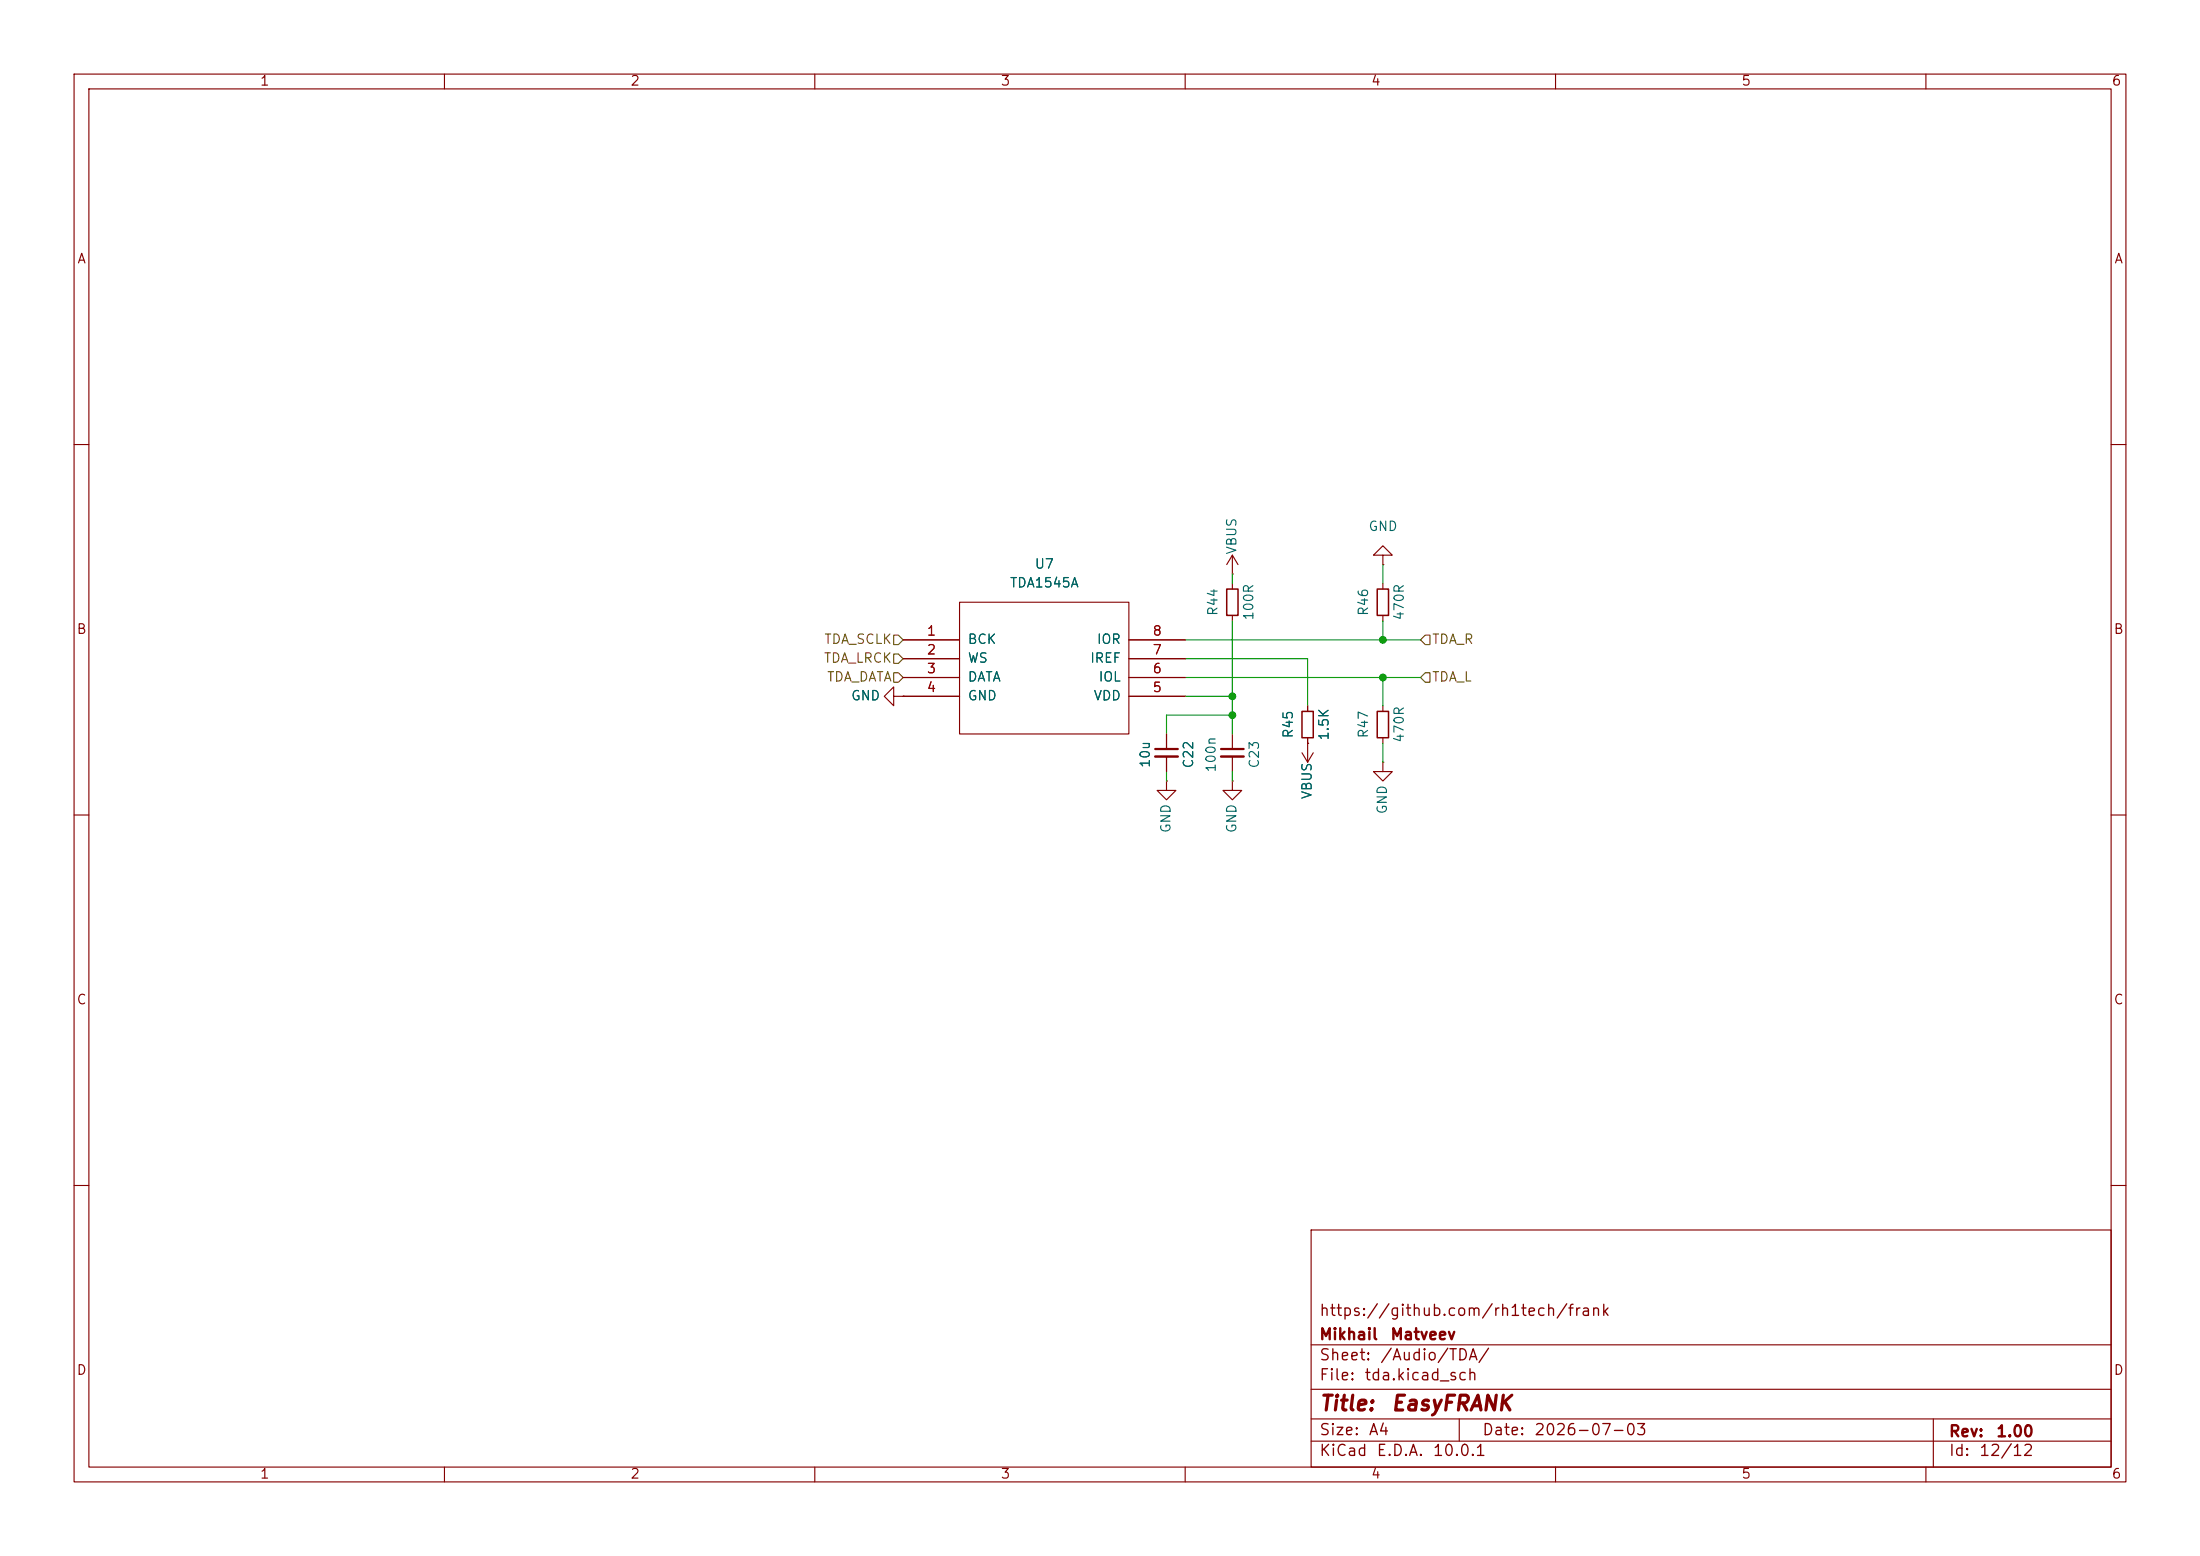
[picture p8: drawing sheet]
<svg xmlns="http://www.w3.org/2000/svg" width="297mm" height="210mm" viewBox="0 0 297 210" stroke-linecap="round" stroke-linejoin="round" font-family="sans-serif">
<g fill="none" stroke="#840000" stroke-width=".15">
<path d="M10 10h277v190h-277zM12 12h273v186h-273zM60 10v2M110 10v2M160 10v2M210 10v2M260 10v2M10 60h2M166.4 77.5h.1M166.4 74.9l-.8 1.3M166.4 74.9l.7 1.3M166.4 74.9v2.6"/>
<path d="M166.4 78.7v.8M186.7 74.9h1.3l-1.3-1.2-1.3 1.2h1.3v1.3M186.7 76.2h.1M186.7 78.7v.8M285 60h2M120.6 94v-1.3l-1.2 1.3 1.2 1.3v-1.3h1.3M121.9 94h.1M121.9 86.4h7.6M121.9 88.9h7.6M121.9 91.4h7.6M121.9 94h7.6M129.5 81.3h22.9v17.8h-22.9z"/>
<path d="M152.4 86.4h7.6M152.4 88.9h7.6M152.4 91.4h7.6M152.4 94h7.6M157.5 99.1v2M166.4 83.1v.7M166.4 99.1v2M176.5 95.3v.7M176.5 99.6v3.3M186.7 83.1v.7M186.7 95.3v.7M186.7 99.6v.7"/>
<path d="M10 110h2M157.5 105.4v1.3h1.2l-1.2 1.3-1.3-1.3h1.3M157.5 105.4h.1M157.5 102.1v2M166.4 105.4v1.3h1.2l-1.2 1.3-1.3-1.3h1.3M166.4 105.4h.1M166.4 102.1v2M175.8 101.6l.7 1.3M176.5 100.3h.1M177.3 101.6l-.8 1.3M186.7 102.9v1.2h1.3l-1.3 1.3-1.3-1.3h1.3M186.7 102.9h.1"/>
<path d="M285 110h2M10 160h2M177 166h108v32h-108zM285 160h2M60 198v2M110 198v2M160 198v2M177 194.5h108M177 191.5h108M177 187.5h108M177 181.5h108M197 191.5v3"/>
<path d="M210 198v2M260 198v2M261 191.5v6.5"/>
</g>
<path d="M165.6 79.5h1.5v3.6h-1.5zM185.9 79.5h1.6v3.6h-1.6zM175.8 96h1.5v3.6h-1.5zM185.9 96h1.6v3.6h-1.6z" fill="none" stroke="#840000" stroke-width=".2"/>
<path d="M156 101.1h3M164.8 101.1h3.1" fill="none" stroke="#840000" stroke-width=".3"/>
<path d="M156 102.1h3M164.8 102.1h3.1" fill="none" stroke="#840000" stroke-width=".33"/>
<path d="M120.6 88.3h.7l.6 .6-.6 .6h-.7zM120.6 90.8h.7l.6 .6-.6 .7h-.7zM120.6 85.7h.7l.6 .7-.6 .6h-.7zM192.4 85.7h.6v1.3h-.6l-.6-.6zM192.4 90.8h.6v1.3h-.6l-.6-.7z" fill="none" stroke="#725600" stroke-width=".15"/>
<g fill="none" stroke="#009600" stroke-width=".15">
<path d="M166.4 77.5v1.2M186.7 76.2v2.5M160 88.9h16.5v6.4M160 91.4h31.8M160 86.4h31.8M160 94h6.4M166.4 96.5h-8.9v2.6M166.4 83.8v15.3M186.7 83.8v2.6M186.7 91.4v3.9M157.5 104.1v1.3M166.4 104.1v1.3"/>
<path d="M186.7 100.3v2.6"/>
</g>
<g fill="#009600" stroke="#009600" stroke-width=".14">
<circle cx="186.7" cy="86.4" r=".46"/>
<circle cx="166.4" cy="94" r=".46"/>
<circle cx="186.7" cy="91.4" r=".46"/>
<circle cx="166.4" cy="96.5" r=".46"/>
</g>
<g font-size="2" fill="#840000">
<text x="178" y="190.9">Title:</text>
<text x="187.7" y="190.9">EasyFRANK</text>
</g>
<g font-size="1.5" fill="#840000">
<text x="178" y="178">https://github.com/rh1tech/frank</text>
<text x="178" y="184">Sheet:</text>
<text x="178" y="181.2">Mikhail</text>
<text x="186.2" y="184">/Audio/TDA/</text>
<text x="187.6" y="181.2">Matveev</text>
<text x="178" y="186.7">File:</text>
<text x="184.1" y="186.7">tda.kicad_sch</text>
<text x="178" y="196.9">KiCad</text>
<text x="178" y="194.1">Size:</text>
<text x="184.7" y="194.1">A4</text>
<text x="185.7" y="196.9">E.D.A.</text>
<text x="193.3" y="196.9">10.0.1</text>
<text x="200" y="194.1">Date:</text>
<text x="207" y="194.1">2026-07-03</text>
<text x="263" y="194.3">Rev:</text>
<text x="263" y="196.9">Id:</text>
<text x="267.1" y="196.9">12/12</text>
<text x="269.4" y="194.3">1.00</text>
</g>
<g font-size="1.3" fill="#840000">
<text x="35" y="11.9">1</text>
<text x="85" y="11.9">2</text>
<text x="135" y="11.9">3</text>
<text x="185" y="11.9">4</text>
<text x="235" y="11.9">5</text>
<text x="285" y="11.9">6</text>
<text x="10.3" y="35.9">A</text>
<text x="285.3" y="35.9">A</text>
<text x="10.3" y="85.9">B</text>
<text x="285.3" y="85.9">B</text>
<text x="10.3" y="135.9">C</text>
<text x="285.3" y="135.9">C</text>
<text x="10.3" y="185.9">D</text>
<text x="285.3" y="185.9">D</text>
<text x="35" y="199.9">1</text>
<text x="85" y="199.9">2</text>
<text x="135" y="199.9">3</text>
<text x="185" y="199.9">4</text>
<text x="235" y="199.9">5</text>
<text x="285" y="199.9">6</text>
</g>
<g font-size="1.3" fill="#006464">
<text x="184.7" y="72">GND</text>
<text x="139.6" y="77.1">U7</text>
<text x="167.2" y="74.9" transform="rotate(-90 167.2 74.9)">VBUS</text>
<text x="136.2" y="79.6">TDA1545A</text>
<text x="164.7" y="83.2" transform="rotate(-90 164.7 83.2)">R44</text>
<text x="169.5" y="83.8" transform="rotate(-90 169.5 83.8)">100R</text>
<text x="185" y="83.2" transform="rotate(-90 185 83.2)">R46</text>
<text x="189.8" y="83.8" transform="rotate(-90 189.8 83.8)">470R</text>
<text x="130.6" y="87.2">BCK</text>
<text x="130.6" y="89.8">WS</text>
<text x="147.1" y="89.8">IREF</text>
<text x="148" y="87.2">IOR</text>
<text x="114.8" y="94.8">GND</text>
<text x="130.6" y="92.3">DATA</text>
<text x="130.6" y="94.8">GND</text>
<text x="147.6" y="94.8">VDD</text>
<text x="148.2" y="92.3">IOL</text>
<text x="174.9" y="99.7" transform="rotate(-90 174.9 99.7)">R45</text>
<text x="179.7" y="100" transform="rotate(-90 179.7 100)">1.5K</text>
<text x="185" y="99.7" transform="rotate(-90 185 99.7)">R47</text>
<text x="189.8" y="100.3" transform="rotate(-90 189.8 100.3)">470R</text>
<text x="155.5" y="103.7" transform="rotate(-90 155.5 103.7)">10u</text>
<text x="161.4" y="103.8" transform="rotate(-90 161.4 103.8)">C22</text>
<text x="164.4" y="104.3" transform="rotate(-90 164.4 104.3)">100n</text>
<text x="170.3" y="103.8" transform="rotate(-90 170.3 103.8)">C23</text>
<text x="177.4" y="108" transform="rotate(-90 177.4 108)">VBUS</text>
<text x="158.3" y="112.5" transform="rotate(-90 158.3 112.5)">GND</text>
<text x="167.2" y="112.5" transform="rotate(-90 167.2 112.5)">GND</text>
<text x="187.6" y="110" transform="rotate(-90 187.6 110)">GND</text>
</g>
<g font-size="1.3" fill="#725600">
<text x="111.1" y="89.8">TDA_LRCK</text>
<text x="111.2" y="87.2">TDA_SCLK</text>
<text x="193.2" y="87.2">TDA_R</text>
<text x="111.5" y="92.3">TDA_DATA</text>
<text x="193.2" y="92.3">TDA_L</text>
</g>
<g font-size="1.3" fill="#a90000">
<text x="125" y="86.1">1</text>
<text x="125" y="88.6">2</text>
<text x="155.5" y="88.6">7</text>
<text x="155.5" y="86.1">8</text>
<text x="125" y="91.2">3</text>
<text x="125" y="93.7">4</text>
<text x="155.5" y="93.7">5</text>
<text x="155.5" y="91.2">6</text>
</g>
</svg>
